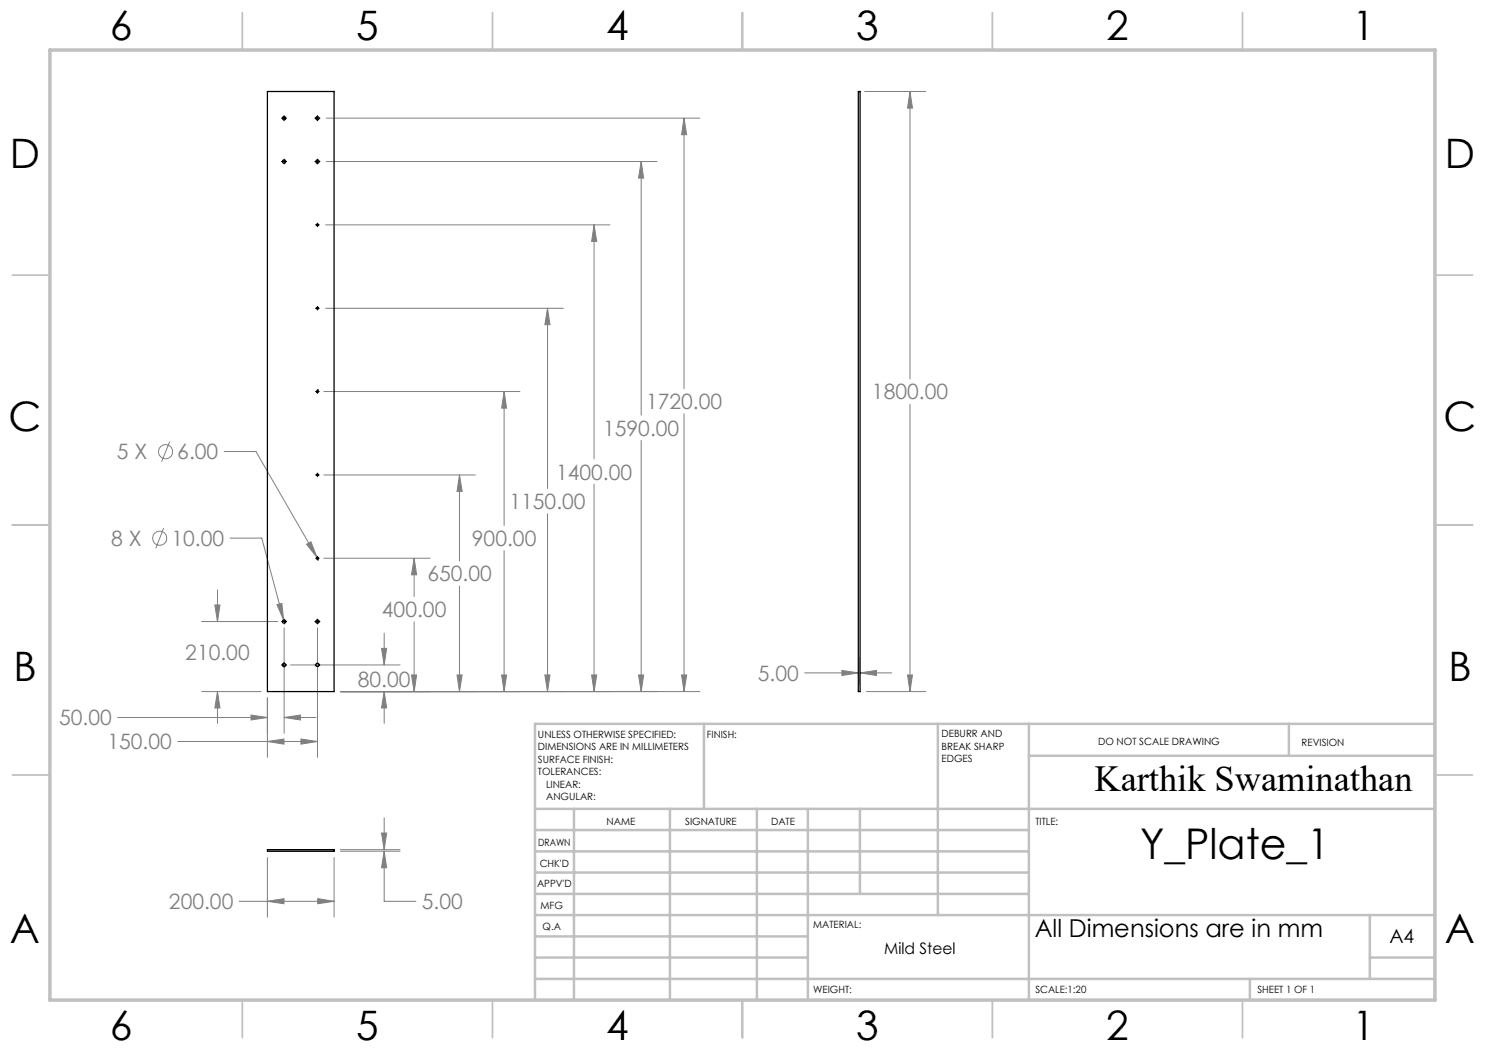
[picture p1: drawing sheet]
<svg xmlns="http://www.w3.org/2000/svg" width="297mm" height="210mm" viewBox="0 0 297 210" stroke-linecap="round" stroke-linejoin="round" font-family="sans-serif">
<g fill="none" stroke="#808080" stroke-width=".2">
<path d="M172.9 18.3h12.3M182 18.3l.5 3.3h-1zM182 18.3v57.5M65.3 32.3h66.1M65.3 23.6h74.7M128.2 32.3l.5 3.3h-1zM128.2 32.3v50.7M136.8 23.6l.5 3.3h-1zM136.8 23.6v54.1M65.1 45h56.9M118.8 45l.5 3.3h-1zM118.8 45v46.8"/>
<path d="M64.8 78.3h39.2M65.1 61.7h47.6M100.8 78.3l.5 3.3h-1zM100.8 78.3v26.8M109.5 61.7l.5 3.2h-1zM109.5 61.7v36M33.9 88.3l-1.6 4M44.8 90.3h6.4l12.2 21.2M64.8 95h30.3M91.9 95l.5 3.3h-1zM91.9 95v17.2M118.8 96.8v41.5"/>
<path d="M128.2 88.1v50.2M136.8 82.8v55.5M182 80.8v57.5M32.7 105.6l-1.5 4.1M43.5 118v6.3M46 107.6h6.4l4.3 16.4M61.3 108.9l.9-.5 1.2 3.1zM64.8 111.6h21.2M82.8 111.6l.5 3.4h-1zM82.8 111.6v7.7M91.9 117.2v21.1M100.8 110.1v28.2"/>
<path d="M109.5 102.8v35.5M40.3 138.3h11.9M40.3 124.3h15.3M43 121h1l-.5 3.3zM43.5 138.3l.5 3.3h-1zM43.5 138.3v6.4M53.5 139.6v11.9M55.4 120.9l1-.2 .3 3.3zM56.8 125.6v21.1M58.1 133h21.9M63.5 125.6v25.9M68.1 138.3h71.9"/>
<path d="M76.3 129.7h1l-.5 3.3zM76.8 138.3l.5 3.3h-1zM76.8 126.6v6.4M76.8 138.3v6.4M82.3 135h1l-.5 3.3zM82.8 124.3v14M91.4 135h1l-.5 3.3zM100.3 135h1l-.5 3.3zM109 135h1l-.5 3.3zM118.3 135h1l-.5 3.3zM127.7 135h1l-.5 3.3zM136.3 135h1l-.5 3.3z"/>
<path d="M160.9 134.6h10.8M168.4 134.1l3.3 .5-3.3 .5zM172 134.6l3.3-.5v1zM172 131.4v5.6M172 134.6h6.4M173.3 138.3h11.9M181.5 135h1l-.5 3.3zM23.5 143.5h30M35.6 148.3h27.9M50.2 143l3.3 .5-3.3 .5zM53.5 148.3l3.3-.5v1zM56.8 143.5l3.3-.5v1z"/>
<path d="M56.8 143.5h6.4M60.2 147.8l3.3 .5-3.3 .5zM53.5 171.5v11.9M63.5 179.7l3.3 .6-3.3 .5zM66.8 171.5v11.9M68.1 170.2h11.9M68.1 169.9h11.9M76.3 166.6h1l-.5 3.3zM76.8 170.2l.5 3.4h-1zM76.8 163.6v6.3M76.8 170.2v10.1h6.4M47.8 180.3h19"/>
<path d="M53.5 180.3l3.3-.6v1.1z"/>
<circle cx="33.1" cy="90.3" r="1.41"/>
<circle cx="31.9" cy="107.6" r="1.41"/>
</g>
<g fill="none" stroke="#000" stroke-width=".2">
<path d="M56.3 23.6h.2M56.3 32.3h.2M56.7 23.6h.3M56.7 32.3h.3M56.8 23.1v.2M56.8 23.5v.3M56.8 24v.2M56.8 31.8v.2M56.8 32.1v.4M56.8 32.7v.1M57.2 23.6h.1M57.2 32.3h.1"/>
<path d="M63 23.6h.1M63 32.3h.1M63.3 23.6h.3M63.3 32.3h.3M63.5 23.1v.2M63.5 23.5v.3M63.5 24v.2M63.5 31.8v.2M63.5 32.1v.4M63.5 32.7v.1M63.8 23.6h.2M63.8 32.3h.2"/>
<path d="M63.1 45h.1M63.3 45h.3M63.5 44.6v.1M63.5 44.8v.3M63.5 45.3v.1M63.8 45h.1M63.1 78.3h.1M63.1 61.7h.1M63.3 78.3h.3M63.3 61.7h.3M63.5 78h.1M63.5 61.3h.1"/>
<path d="M63.5 61.5v.3M63.5 62h.1M63.5 78.1v.4M63.5 78.7h.1M63.8 78.3h.1M63.8 61.7h.1M63.1 95h.1M63.3 95h.3M63.5 94.6h.1M63.5 94.8v.3M63.5 95.3h.1M63.8 95h.1"/>
<path d="M63.1 111.6h.1M63.3 111.6h.3M63.5 112h.1M63.5 111.3h.1M63.5 111.5v.3M63.8 111.6h.1M56.3 124.3h.2M56.3 133h.2M56.7 124.3h.3M56.7 133h.3M56.8 123.8v.2M56.8 124.1v.4"/>
<path d="M56.8 124.7v.1M56.8 132.5v.1M56.8 132.8v.3M56.8 133.3v.2M57.2 124.3h.1M57.2 133h.1M63 124.3h.1M63 133h.1M63.3 124.3h.3M63.3 133h.3M63.5 123.8v.2M63.5 124.1v.4"/>
<path d="M63.5 124.7v.1M63.5 132.5v.1M63.5 132.8v.3M63.5 133.3v.2M63.8 124.3h.2M63.8 133h.2"/>
</g>
<g fill="none" stroke="#c0c0c0" stroke-width=".35">
<path d="M48.5 2.5v7.5M98.5 2.5v7.5M148.5 2.5v7.5M198.5 2.5v7.5M248.5 2.5v7.5M2.5 55h7.5M287 55h7.5M2.5 105h7.5M287 105h7.5M2.5 155h7.5M287 155h7.5M48.5 200v7.5"/>
<path d="M98.5 200v7.5M148.5 200v7.5M198.5 200v7.5M248.5 200v7.5"/>
</g>
<g fill="none" stroke="#c0c0c0" stroke-width=".5">
<path d="M140.8 144.8v17M187.6 144.8v38.2M205.8 144.8v55.2M205.8 151.2h81.2M257.8 144.8v6.4M287 144.8h-180v55.2M107 161.8h180M107 178.8h98.8M107 174.5h98.8M107 170.3h98.8M107 166h98.8M114.8 161.8v38.2"/>
<path d="M134 161.8v38.2M151.4 161.8v38.2M161.6 161.8v38.2M172 161.8v17M107 195.8h180M107 191.5h54.6M107 187.3h54.6M107 183h180M250 195.8v4.2M274 191.5h13M274 183v12.8"/>
</g>
<path d="M10 10h277v190h-277z" fill="none" stroke="#c0c0c0" stroke-width=".7"/>
<path d="M50.2 143l3.3 .5-3.3 .5zM56.8 143.5l3.3-.5v1zM53.5 148.3l3.3-.5v1zM60.2 147.8l3.3 .5-3.3 .5zM76.8 138.3l.5 3.3h-1zM76.3 129.7h1l-.5 3.3zM43.5 138.3l.5 3.3h-1zM43 121h1l-.5 3.3zM82.3 135h1l-.5 3.3zM82.8 111.6l.5 3.4h-1zM91.4 135h1l-.5 3.3zM91.9 95l.5 3.3h-1zM100.3 135h1l-.5 3.3zM100.8 78.3l.5 3.3h-1zM109 135h1l-.5 3.3zM109.5 61.7l.5 3.2h-1zM118.3 135h1l-.5 3.3zM118.8 45l.5 3.3h-1zM127.7 135h1l-.5 3.3zM128.2 32.3l.5 3.3h-1zM136.3 135h1l-.5 3.3zM136.8 23.6l.5 3.3h-1zM61.3 108.9l2.1 2.6-1.2-3.1zM55.4 120.9l1.3 3.1-.3-3.3zM53.5 180.3l3.3-.6v1.1zM63.5 179.7l3.3 .6-3.3 .5zM76.8 170.2l.5 3.4h-1zM76.3 166.6h1l-.5 3.3zM168.4 134.1l3.3 .5-3.3 .5zM172 134.6l3.3-.5v1zM181.5 135h1l-.5 3.3zM182 18.3l.5 3.3h-1z" fill="#808080"/>
<g fill="none" stroke="#000" stroke-width=".25">
<path d="M53.5 18.3h13.3v120h-13.3zM171.7 18.3h.3v120h-.3zM53.5 169.9h13.3v.3h-13.3z"/>
<circle cx="56.8" cy="23.6" r=".33"/>
<circle cx="56.8" cy="32.3" r=".34"/>
<circle cx="63.5" cy="23.6" r=".33"/>
<circle cx="63.5" cy="32.3" r=".34"/>
<circle cx="63.5" cy="45" r=".2"/>
<circle cx="63.5" cy="61.7" r=".2"/>
<circle cx="63.5" cy="78.3" r=".2"/>
<circle cx="63.5" cy="95" r=".19"/>
<circle cx="63.5" cy="111.6" r=".2"/>
<circle cx="56.8" cy="124.3" r=".34"/>
<circle cx="56.8" cy="133" r=".33"/>
<circle cx="63.5" cy="124.3" r=".34"/>
<circle cx="63.5" cy="133" r=".33"/>
</g>
<text font-size="8.5" x="228" y="171.8">Y_Plate_1</text>
<g font-size="8.1">
<text x="22" y="8">6</text>
<text x="71.2" y="8">5</text>
<text x="121.2" y="8">4</text>
<text x="171.3" y="8">3</text>
<text x="221.3" y="8">2</text>
<text x="270.5" y="8">1</text>
<text x="2" y="33.6">D</text>
<text x="289" y="33.6">D</text>
<text x="1.7" y="86.1">C</text>
<text x="288.7" y="86.1">C</text>
<text x="2.7" y="136.1">B</text>
<text x="289.7" y="136.1">B</text>
<text x="2" y="188.6">A</text>
<text x="289" y="188.6">A</text>
<text x="22" y="208">6</text>
<text x="71.2" y="208">5</text>
<text x="121.2" y="208">4</text>
<text x="171.3" y="208">3</text>
<text x="221.3" y="208">2</text>
<text x="270.5" y="208">1</text>
</g>
<text font-size="7.3" x="218.9" y="158.1">Karthik Swaminathan</text>
<text font-size="4.9" x="207" y="187.3">All Dimensions are in mm</text>
<g font-size="4.2" fill="#808080">
<text x="129.2" y="81.8">1720.00</text>
<text x="174.4" y="79.9">1800.00</text>
<text x="120.6" y="87.1">1590.00</text>
<text x="23.4" y="91.9">5 X</text>
<text x="35.5" y="91.9">6.00</text>
<text x="111.2" y="95.9">1400.00</text>
<text x="101.9" y="101.8">1150.00</text>
<text x="22.2" y="109.2">8 X</text>
<text x="34.3" y="109.2">10.00</text>
<text x="94.4" y="109.2">900.00</text>
<text x="85.5" y="116.3">650.00</text>
<text x="76.4" y="123.4">400.00</text>
<text x="37.1" y="131.9">210.00</text>
<text x="71.6" y="137.5">80.00</text>
<text x="151.6" y="136.2">5.00</text>
<text x="11.8" y="145.1">50.00</text>
<text x="21.5" y="149.9">150.00</text>
<text x="33.8" y="181.8">200.00</text>
<text x="84.4" y="181.8">5.00</text>
</g>
<text font-size="3.9" x="277.9" y="188.5">A4</text>
<text font-size="3.2" x="176.8" y="190.9">Mild Steel</text>
<g font-size="2">
<text x="107.6" y="147.6">UNLESS OTHERWISE SPECIFIED:</text>
<text x="141.4" y="147.6">FINISH:</text>
<text x="188.3" y="147.5">DEBURR AND</text>
<text x="188.3" y="150">BREAK SHARP</text>
<text x="219.6" y="149">DO NOT SCALE DRAWING</text>
<text x="260.3" y="149.2">REVISION</text>
<text x="107.6" y="150.1">DIMENSIONS ARE IN MILLIMETERS</text>
<text x="107.6" y="152.6">SURFACE FINISH:</text>
<text x="107.6" y="155.1">TOLERANCES:</text>
<text x="188.3" y="152.5">EDGES</text>
<text x="109.2" y="157.6">LINEAR:</text>
<text x="109.2" y="160.1">ANGULAR:</text>
<text x="121.3" y="165">NAME</text>
<text x="137" y="164.9">SIGNATURE</text>
<text x="154.2" y="164.9">DATE</text>
<text x="207.1" y="164.9">TITLE:</text>
<text x="107.6" y="169.1">DRAWN</text>
<text x="107.9" y="173.3">CHK'D</text>
<text x="107.4" y="177.4">APPV'D</text>
<text x="108.1" y="181.8">MFG</text>
<text x="108.5" y="186">Q.A</text>
<text x="162.6" y="185.5">MATERIAL:</text>
<text x="162.6" y="198.5">WEIGHT:</text>
<text x="207.1" y="198.6">SCALE:1:20</text>
<text x="251.5" y="198.6">SHEET 1 OF 1</text>
</g>
</svg>
